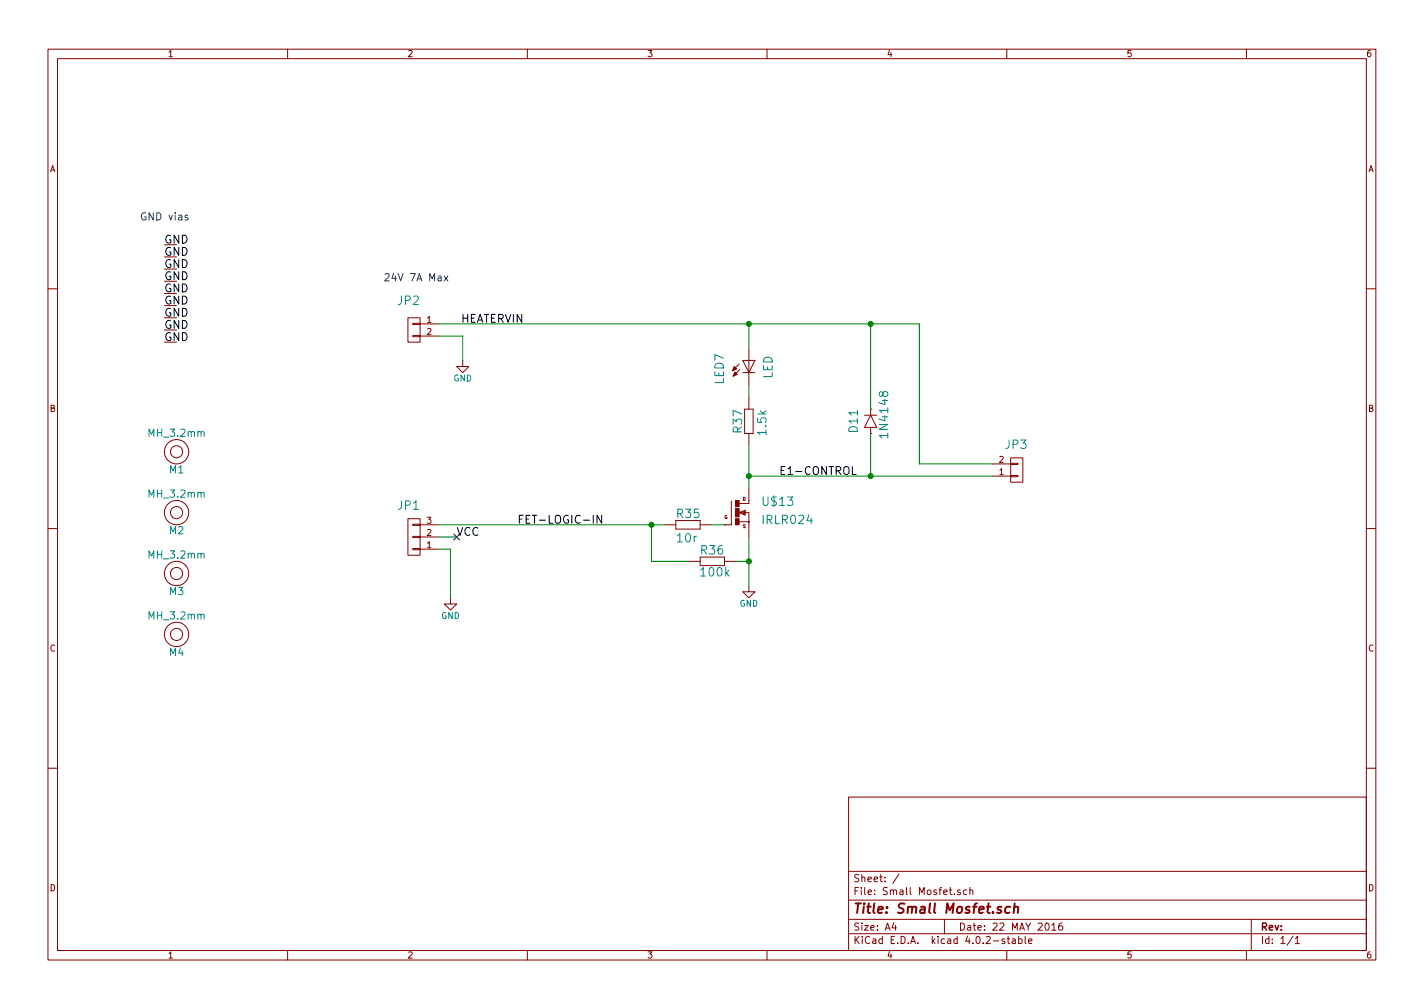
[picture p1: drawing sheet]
<svg xmlns="http://www.w3.org/2000/svg" width="297mm" height="210mm" viewBox="0 0 297 210" stroke-linecap="round" stroke-linejoin="round" font-family="sans-serif">
<g fill="none" stroke="#840000" stroke-width=".21">
<path d="M10 10.3h277v189.9h-277zM12 12.2h273v186.1h-273zM60 10.3v1.9M110 10.3v1.9M160 10.3v1.9M210 10.3v1.9M260 10.3v1.9M10 60.2h2M85.1 66.3h2.5v5.1h-2.5zM86.1 70h1.5v.2h-1.5zM86.1 67.4h1.5v.3h-1.5zM87.6 67.6h3.8"/>
<path d="M87.6 70.1h3.8M96.5 75.2v1.2h1.3l-1.3 1.3-1.3-1.3h1.3M154.2 75.9l-1.4 1.4M154.3 77.1l-1.4 1.4M154.9 77.7h2.6M154.9 75.2h2.6l-1.3 2.5zM156.2 72.6v7.7M285 60.2h2M155.3 85.3h1.8v5.1h-1.8zM156.2 82.8v2.5M156.2 90.4v2.6M180.3 86.6h2.6"/>
<path d="M181.6 90.4h.1M181.6 85.3h.1M181.6 85.3v1.3M181.6 89.1v1.3M181.6 86.6l1.3 2.5h-2.6zM207 99.3h3.8M207 96.8h3.8M210.8 96.6h1.5v.3h-1.5zM210.8 99.2h1.5v.2h-1.5zM210.8 95.5h2.6v5.1h-2.6zM10 110.3h2M85.1 108.2h2.5v7.6h-2.5z"/>
<path d="M86.1 109.3h1.5v.3h-1.5zM86.1 111.9h1.5v.2h-1.5zM86.1 114.4h1.5v.3h-1.5zM87.6 114.5h3.8M87.6 112h3.8M87.6 109.5h3.8M138.4 109.5h2.6M141 108.6h5v1.8h-5zM143.5 117.1h2.5M146 109.5h2.6M146 116.2h5.1v1.8h-5.1zM151.1 109.5h.1"/>
<path d="M151.1 117.1h2.6M152.6 104.5v5h-1.5M154.2 108.8h2M154.2 106.9l1.2-.5v1zM155.1 106.9h1.1v5.1M155.3 106.7l-.9 .2 .9 .3v-.3M156.2 101.8v3.2h-2M285 110.3h2M94 124.7v1.3h1.2l-1.2 1.2-1.3-1.2h1.3M156.2 122.2v1.2h1.3l-1.3 1.3-1.3-1.3h1.3M10 160.2h2M177 166.3h108v32h-108z"/>
<path d="M285 160.2h2M60 198.3v1.9M110 198.3v1.9M160 198.3v1.9M177 194.8h108M177 191.8h108M177 187.8h108M177 181.8h108M186.4 192.5l-.3 1h.9M186.8 193v1M187.5 182.3l-1.3 2M197 191.8v3"/>
<path d="M199.1 186.5v.1M200.3 185.7l-.4-.1-.2 .2 .1 .2 .5 .2v.3h-.6M201.7 185.7l-.5-.1-.3 .3 .1 .6 .2 .1 .5-.1M202.3 185.7l.2-.1 .4 .1v.9M202.3 185.1v1.5M209.6 195.9l-.4-.1-.2 .2 .1 .3 .5 .1v.3h-.6M210 198.3v1.9M210.1 195.8h.5M210.3 195.3v1.3l.3 .2M211.2 195.9h.5l.1 .9M211.8 196.2l-.5 .1-.2 .2 .2 .3 .5-.1M212.5 195.9l.4-.1 .3 .3-.1 .6h-.6"/>
<path d="M212.5 195.3v1.5M213.8 195.3v1.3l.2 .2M214.6 196.3l.7-.1-.1-.3-.4-.1-.2 .2v.7h.6M219.4 193l.4-.5v1.5M219.4 194h.9M221.5 192.5l-.4 .1a1.11 1.11 0 0 0-.1 1.3l.4 .1 .2-.1 .1-.5-.3-.3-.4 .1-.2 .2M260 198.3v1.9M261 191.8v6.5M269.7 195.2l-1.2 2M270.2 195.8l.4-.5v1.5M270.2 196.8h.8"/>
<circle cx="36.8" cy="94.2" r="2.54"/>
<circle cx="36.8" cy="94.2" r="1.27"/>
<circle cx="36.8" cy="106.9" r="2.54"/>
<circle cx="36.8" cy="119.6" r="2.54"/>
<circle cx="36.8" cy="106.9" r="1.27"/>
<circle cx="36.8" cy="119.6" r="1.27"/>
<circle cx="36.8" cy="132.3" r="2.54"/>
<circle cx="36.8" cy="132.3" r="1.27"/>
</g>
<path d="M210.7 189.2l-.2-.1a.67 .67 0 0 0-.8 .4v.8l.3 .1 .6-.1M211.6 189.3l.3-.2 .4 .1v1.2M211.7 188.4l-.3 2" fill="none" stroke="#840000" stroke-width=".41"/>
<g fill="#840000" stroke="#840000" stroke-width=".21">
<path d="M153.2 76.4l.5 .6-.9 .3z"/>
<path d="M153.3 77.6l.5 .5-.9 .4z"/>
<path d="M153.4 108.2h.8v1.3h-.8z"/>
<path d="M153.4 106h.8v1.8h-.8z"/>
<path d="M153.4 104.4h.8v1.3h-.8z"/>
<circle cx="156.2" cy="108.8" r=".13"/>
</g>
<path d="M177.8 97.3v1.7h.8M125.5 107.5v1.6l-1-1.6v1.6" fill="none" stroke="#000" stroke-width=".21"/>
<g fill="none" stroke="#008400" stroke-width=".21">
<path d="M91.4 70.1h5.1v5.1M91.4 67.6h100.4v29.2h15.2M156.2 67.6v5M181.6 67.6v17.7M156.2 80.3v2.5M156.2 93v8.8M156.2 99.3h50.8M181.6 90.4v8.9M91.4 109.5h47M91.4 114.5h2.6v10.2M91.4 112h3.8M135.9 109.5v7.6h7.6"/>
<path d="M148.6 109.5h2.5M153.7 117.1h2.5M156.2 112v10.2"/>
</g>
<g fill="#008400" stroke="#008400" stroke-width=".25">
<circle cx="156.2" cy="99.3" r=".51"/>
<circle cx="135.9" cy="109.5" r=".51"/>
<circle cx="156.2" cy="117.1" r=".51"/>
<circle cx="156.2" cy="67.6" r=".51"/>
<circle cx="181.6" cy="67.6" r=".51"/>
<circle cx="181.6" cy="99.3" r=".51"/>
</g>
<path d="M39.2 45l-.4-.1-.2 .2 .1 .2 .5 .2v.3h-.6M92.6 57.6l.8 1M93.4 57.6l-.8 1" fill="none" stroke="#0000c2" stroke-width=".21"/>
<path d="M94.6 111.4l1.3 1.2M95.9 111.4l-1.3 1.2" fill="none" stroke="#000084" stroke-width=".21"/>
<text font-size="2.8" fill="#840000" x="178" y="190.5">Title: Small Mosfet.sch</text>
<g font-size="2.5" fill="#008484">
<text x="83" y="63.6">JP2</text>
<text x="151" y="80.1" transform="rotate(-90 151 80.1)">LED7</text>
<text x="161.1" y="79" transform="rotate(-90 161.1 79)">LED</text>
<text x="154.8" y="90.2" transform="rotate(-90 154.8 90.2)">R37</text>
<text x="159.9" y="90.6" transform="rotate(-90 159.9 90.6)">1.5k</text>
<text x="178.9" y="90.1" transform="rotate(-90 178.9 90.1)">D11</text>
<text x="185.3" y="90.8" transform="rotate(-90 185.3 90.8)">1N4148</text>
<text x="209.8" y="93.6">JP3</text>
<text x="83" y="106.3">JP1</text>
<text x="159.3" y="105.5">U$13</text>
<text x="141.3" y="108">R35</text>
<text x="141.4" y="113.1">10r</text>
<text x="159.3" y="109.3">IRLR024</text>
<text x="146.3" y="115.7">R36</text>
<text x="146.4" y="120.2">100k</text>
</g>
<g font-size="2.3" fill="#840000">
<text x="34.3" y="50.8">GND</text>
<text x="34.3" y="53.3">GND</text>
<text x="34.3" y="55.9">GND</text>
<text x="34.3" y="61">GND</text>
<text x="34.3" y="63.5">GND</text>
<text x="34.3" y="66">GND</text>
<text x="34.3" y="68.6">GND</text>
<text x="34.3" y="71.1">GND</text>
</g>
<g font-size="2.3">
<text x="34.3" y="58.4">GND</text>
<text x="95.9" y="67.3">HEATERVIN</text>
<text x="162.6" y="99.1">E1-CONTROL</text>
<text x="95.2" y="111.8">VCC</text>
<text x="107.9" y="109.2">FET-LOGIC-IN</text>
</g>
<g font-size="2.1" fill="#0000c2">
<text x="29.2" y="46">GND vias</text>
<text x="80" y="58.7">24V 7A Max</text>
</g>
<g font-size="2.1" fill="#008484">
<text x="31.2" y="91.1">MH_3.2mm</text>
<text x="35.4" y="98.7">M1</text>
<text x="31.2" y="103.8">MH_3.2mm</text>
<text x="35.4" y="111.4">M2</text>
<text x="31.2" y="116.5">MH_3.2mm</text>
<text x="35.4" y="124.1">M3</text>
<text x="31.2" y="129.2">MH_3.2mm</text>
<text x="35.4" y="136.8">M4</text>
</g>
<g font-size="2.1" fill="#840000">
<text x="178" y="184">Sheet: /</text>
<text x="178" y="186.7">File: Small Mosfet.sch</text>
<text x="178" y="196.9">KiCad E.D.A. kicad 4.0.2-stable</text>
<text x="178" y="194.1">Size: A4</text>
<text x="200" y="194.1">Date: 22 MAY 2016</text>
<text x="263" y="194.1">Rev:</text>
<text x="263" y="196.9">Id: 1/1</text>
</g>
<g font-size="1.8" fill="#840000">
<text x="35" y="11.9">1</text>
<text x="85" y="11.9">2</text>
<text x="135" y="11.9">3</text>
<text x="185" y="11.9">4</text>
<text x="235" y="11.9">5</text>
<text x="285" y="11.9">6</text>
<text x="10.4" y="35.9">A</text>
<text x="285.4" y="35.9">A</text>
<text x="89.1" y="67.3">1</text>
<text x="89.1" y="69.8">2</text>
<text x="10.4" y="85.9">B</text>
<text x="285.4" y="85.9">B</text>
<text x="208.4" y="99.1">1</text>
<text x="208.4" y="96.5">2</text>
<text x="89.1" y="111.8">2</text>
<text x="89.1" y="109.2">3</text>
<text x="89.1" y="114.3">1</text>
<text x="10.4" y="135.9">C</text>
<text x="285.4" y="135.9">C</text>
<text x="10.4" y="185.9">D</text>
<text x="285.4" y="185.9">D</text>
<text x="35" y="199.9">1</text>
<text x="85" y="199.9">2</text>
<text x="135" y="199.9">3</text>
<text x="185" y="199.9">4</text>
<text x="235" y="199.9">5</text>
<text x="285" y="199.9">6</text>
</g>
<g font-size="1.8" fill="#008484">
<text x="94.6" y="79.5">GND</text>
<text x="92" y="129.1">GND</text>
<text x="154.3" y="126.5">GND</text>
</g>
<g font-size=".9" fill="#840000">
<text x="154.9" y="104.4">D</text>
<text x="151.1" y="108.2">G</text>
<text x="154.9" y="110.1">S</text>
</g>
</svg>
